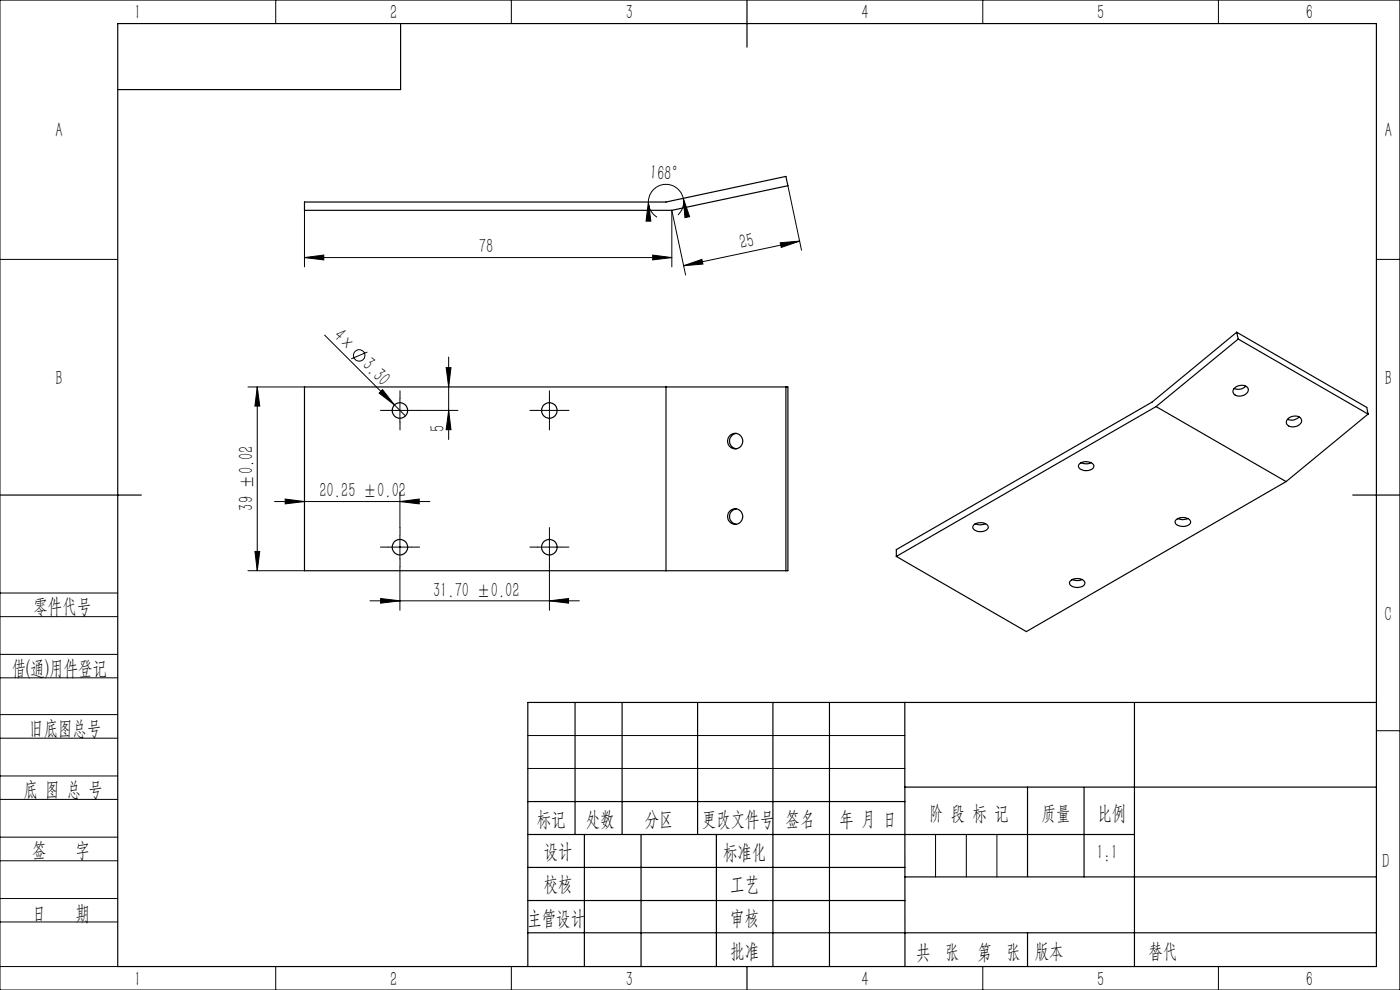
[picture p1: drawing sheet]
<svg xmlns="http://www.w3.org/2000/svg" width="297mm" height="210mm" viewBox="0 0 297 210" stroke-linecap="round" stroke-linejoin="round" font-family="sans-serif">
<g fill="none" stroke="#000" stroke-width=".21">
<path d="M0 0h297v210h-297zM58.5 0v5M108.5 0v5M208.5 0v5M258.5 0v5M167.1 39.4l2.9 13.7M0 55h25M64.6 54.6l4.1-.5v1zM64.6 44.6v12M64.6 54.6h77.9M137.5 42.9l.6 4h-1zM137.5 42.9l.1 .2a3.7 3.7 0 0 0 1.8 3"/>
<path d="M138.5 54.1l4 .5-4 .5zM142.5 56.6v-12l3 13.7M145 42.1l1.3 3.9-1 .2zM145 42.1a3.7 3.7 0 0 0-4.1-3 3.7 3.7 0 0 0-3.4 3.8M145 42.1a3.8 3.8 0 0 1-1.2 3.5M145 56.4l3.9-1.4 .2 1zM165.5 51.5l4.2-.4-4 1.4zM169.7 51.1l-24.7 5.3M292 55h5M68.9 71.1l14.8 14.8M77.9 74.7l-3.4 1.4M94.7 78h1l-.5 4.1z"/>
<path d="M95.2 75.7v17.5M52.6 82.1h12M54.6 82.1l.5 4h-1zM54.6 82.1v39M81.1 82.6l2.6 3.3-3.3-2.5zM82.3 87.1h5M83.7 85.9l2.3 2.3M84.8 84.6v5M89 87.1h8.2M95.2 87.1l.5 4h-1zM114.1 87.1h4.9M116.6 84.6v5"/>
<path d="M54.1 117h1l-.5 4.1zM58.2 106.4h33M60.5 105.9l4.1 .5-4.1 .5zM82.3 116.1h5M84.8 106.4l4.1-.5v1zM84.8 104.4v7.5M84.8 113.6v5M114.1 116.1h4.9M116.6 113.6v5M0 138.8h25M0 125.8h25M0 130.8h25"/>
<path d="M52.6 121.1h12M78.5 127.5h44.4M80.8 127l4 .5-4 .4zM84.8 120.2v9.3M116.6 127.5l4-.5v.9zM116.6 120.2v9.3M0 143.8h25M0 156.6h25M0 151.6h25M112 156h80M292 155h5M0 169.6h25"/>
<path d="M0 164.6h25M0 177.6h25M112 163h80M198.5 177v9M205 177v9M211.5 177v9M0 182.6h25M0 190.6h25M0 195.6h25M0 205h25M58.5 205v5M108.5 205v5"/>
<path d="M208.5 205v5M258.5 205v5"/>
<circle cx="76.2" cy="75.4" r="1.21"/>
</g>
<g fill="none" stroke="#000" stroke-width=".21" stroke-dasharray="30.5 1.3 1.3 1.3">
<path d="M82.4 87.1h-1.7M84.9 84.6v-1.7M84.9 89.6v1.6M87.4 87.1h1.6M114.1 87.1h-1.7M116.6 84.6v-1.7M116.6 89.6v1.6M119.1 87.1h1.6M82.4 116.1h-1.7M84.9 113.6v-1.7M84.9 118.6v1.6M87.4 116.1h1.6"/>
<path d="M114.1 116.1h-1.7M116.6 113.6v-1.7M116.6 118.6v1.6M119.1 116.1h1.6"/>
</g>
<g fill="none" stroke="#000" stroke-width=".25">
<path d="M25 5h267v200h-267zM85 5v14h-60M158.5 0v10M64.6 42.9h76.7l25.4-5.5 .4 2-24.6 5.2h-77.9zM262.4 70.5l-18 14.8-54.3 31.3v1.4M262.4 70.5l.3 1.4M262.4 70.5l27.5 15.9 .3 1.4M262.7 71.9l-17.4 14.3M262.7 71.9l27.5 15.9M64.6 82.1h102.5v39h-102.5zM141.3 82.1v39M156.2 91.9a1.66 1.66 0 0 0-1.4 1.7 1.66 1.66 0 0 0 1.4 1.6"/>
<path d="M166.7 82.1v39M229 98.4a2.24 2.24 0 0 1 3.1 .3 1.45 1.45 0 0 1-2 1.1l-.7-.2a.72 .72 0 0 1-.6-.5 .72 .72 0 0 1 .2-.7zM229.4 98.2l.9 .2 1.2-.2M245.3 86.2l-55.2 31.8M245.3 86.2l27.5 16M261.9 82.3a1.78 1.78 0 0 1 2.9 .3 1.85 1.85 0 0 1-3.1 .8 .87 .87 0 0 1 .2-1.1zM264.3 81.9a2.11 2.11 0 0 1-2.5 .5M273.2 88.9a1.92 1.92 0 0 1 2.8 0 1.45 1.45 0 0 1-1.6 1.6 1.06 1.06 0 0 1-1.3-.3 1.06 1.06 0 0 1 .1-1.3zM275.6 88.4a2.11 2.11 0 0 1-2.5 .5M290.2 87.8l-17.4 14.4M0 105h30M156.2 107.9a1.66 1.66 0 0 0-1.4 1.7 1.66 1.66 0 0 0 1.4 1.6"/>
<path d="M206.6 111.3a2.13 2.13 0 0 1 3 .3 1.43 1.43 0 0 1-1.9 1.2l-.7-.2a.72 .72 0 0 1-.6-.5 .72 .72 0 0 1 .2-.8zM206.9 111.1l1 .2 1.2-.2M249.5 110.2a2.15 2.15 0 0 1 3.1 .4 1.4 1.4 0 0 1-2 1l-.7-.1a.72 .72 0 0 1-.6-.5 .72 .72 0 0 1 .2-.8zM249.9 110l.9 .2 1.2-.2M272.8 102.2l-55.1 31.8-27.6-16M287 105h10M227.1 123.2a2.15 2.15 0 0 1 3.1 .3v.2a1.87 1.87 0 0 1-2.7 .7 .72 .72 0 0 1-.6-.5 .72 .72 0 0 1 .2-.7zM227.4 122.9l1 .2 1.2-.2M122 149v28M132 149v28M148 149v28M164 149v56"/>
<path d="M176 149v56M191.9 149l.1 56M240.7 149v56M292 149h-180v56M112 177h128.7M112 170h80M124 177v28M136 177v28M152 177v28M191.9 167h100.1M218 167v18.9M230 167v19"/>
<path d="M112 197.9h180M112 184h80M112 191h80M192 186h100M218 197.9v7.1M158.5 205v5"/>
<circle cx="84.8" cy="87.1" r="1.65"/>
<circle cx="116.5" cy="87.1" r="1.64"/>
<circle cx="156" cy="93.6" r="1.63"/>
<circle cx="84.8" cy="116.1" r="1.66"/>
<circle cx="116.5" cy="116.1" r="1.64"/>
<circle cx="156" cy="109.6" r="1.63"/>
</g>
<g fill="#000">
<path d="M81.1 82.6l2.6 3.3-3.3-2.5z"/>
<path d="M64.6 54.6l4.1-.5v1zM138.5 54.1l4 .5-4 .5zM80.8 127l4 .5-4 .4zM116.6 127.5l4-.5v.9z"/>
<path d="M145 42.1l1.3 3.9-1 .2zM137.5 42.9l.6 4h-1z"/>
<path d="M145 56.4l3.9-1.4 .2 1zM165.5 51.5l4.2-.4-4 1.4z"/>
<path d="M94.7 78h1l-.5 4.1zM95.2 87.1l.5 4h-1z"/>
<path d="M84.8 106.4l4.1-.5v1zM60.5 105.9l4.1 .5-4.1 .5z"/>
<path d="M54.1 117h1l-.5 4.1zM54.6 82.1l.5 4h-1z"/>
</g>
<g font-size="4.4">
<text x="28.5" y="4.1">1</text>
<text x="82.7" y="4.1">2</text>
<text x="132.7" y="4.1">3</text>
<text x="182.7" y="4.1">4</text>
<text x="232.7" y="4.1">5</text>
<text x="277" y="4.1">6</text>
<text x="11.7" y="29.1">A</text>
<text x="293.7" y="29.1">A</text>
<text x="137.8" y="38" transform="rotate(4 137.8 38)">168°</text>
<text x="101.6" y="53.7">78</text>
<text x="157.2" y="52.9" transform="rotate(-12 157.2 52.9)">25</text>
<text x="70.6" y="71.6" transform="rotate(45 70.6 71.6)">4×</text>
<text x="76.7" y="77.7" transform="rotate(45 76.7 77.7)">3.30</text>
<text x="11.7" y="81.6">B</text>
<text x="293.7" y="81.6">B</text>
<text x="94.3" y="91.7" transform="rotate(-90 94.3 91.7)">5</text>
<text x="67.8" y="105.5">20.25 ±0.02</text>
<text x="53.7" y="108.3" transform="rotate(-90 53.7 108.3)">39 ±0.02</text>
<text x="7.1" y="130.1">零件代号</text>
<text x="91.9" y="126.6">31.70 ±0.02</text>
<text x="293.7" y="131.6">C</text>
<text x="2.5" y="143.2">借(通)用件登记</text>
<text x="6.2" y="155.8">旧底图总号</text>
<text x="5" y="168.9">底 图 总 号</text>
<text x="197.1" y="173.8">阶 段 标 记</text>
<text x="221" y="173.8">质量</text>
<text x="232.8" y="173.8">比例</text>
<text x="113.9" y="175.2">标记</text>
<text x="124.3" y="175.2">处数</text>
<text x="136.8" y="175.2">分区</text>
<text x="148.9" y="175.2">更改文件号</text>
<text x="166.7" y="175.2">签名</text>
<text x="178.1" y="175.2">年 月 日</text>
<text x="6.8" y="181.9">签</text>
<text x="16" y="181.9">字</text>
<text x="115.3" y="182.1">设计</text>
<text x="153.4" y="182.2">标准化</text>
<text x="232.6" y="182.1">1:1</text>
<text x="293.2" y="184.1">D</text>
<text x="115.3" y="189">校核</text>
<text x="154.9" y="189">工艺</text>
<text x="6.8" y="195.2">日</text>
<text x="16" y="195.2">期</text>
<text x="111.9" y="196.2">主管设计</text>
<text x="154.9" y="196.2">审核</text>
<text x="154.9" y="203.1">批准</text>
<text x="194.4" y="203.4">共 张</text>
<text x="207.4" y="203.4">第 张</text>
<text x="219.5" y="203.1">版本</text>
<text x="243.6" y="203.1">替代</text>
<text x="28.5" y="209.1">1</text>
<text x="82.7" y="209.1">2</text>
<text x="132.7" y="209.1">3</text>
<text x="182.7" y="209.1">4</text>
<text x="232.7" y="209.1">5</text>
<text x="277" y="209.1">6</text>
</g>
</svg>
